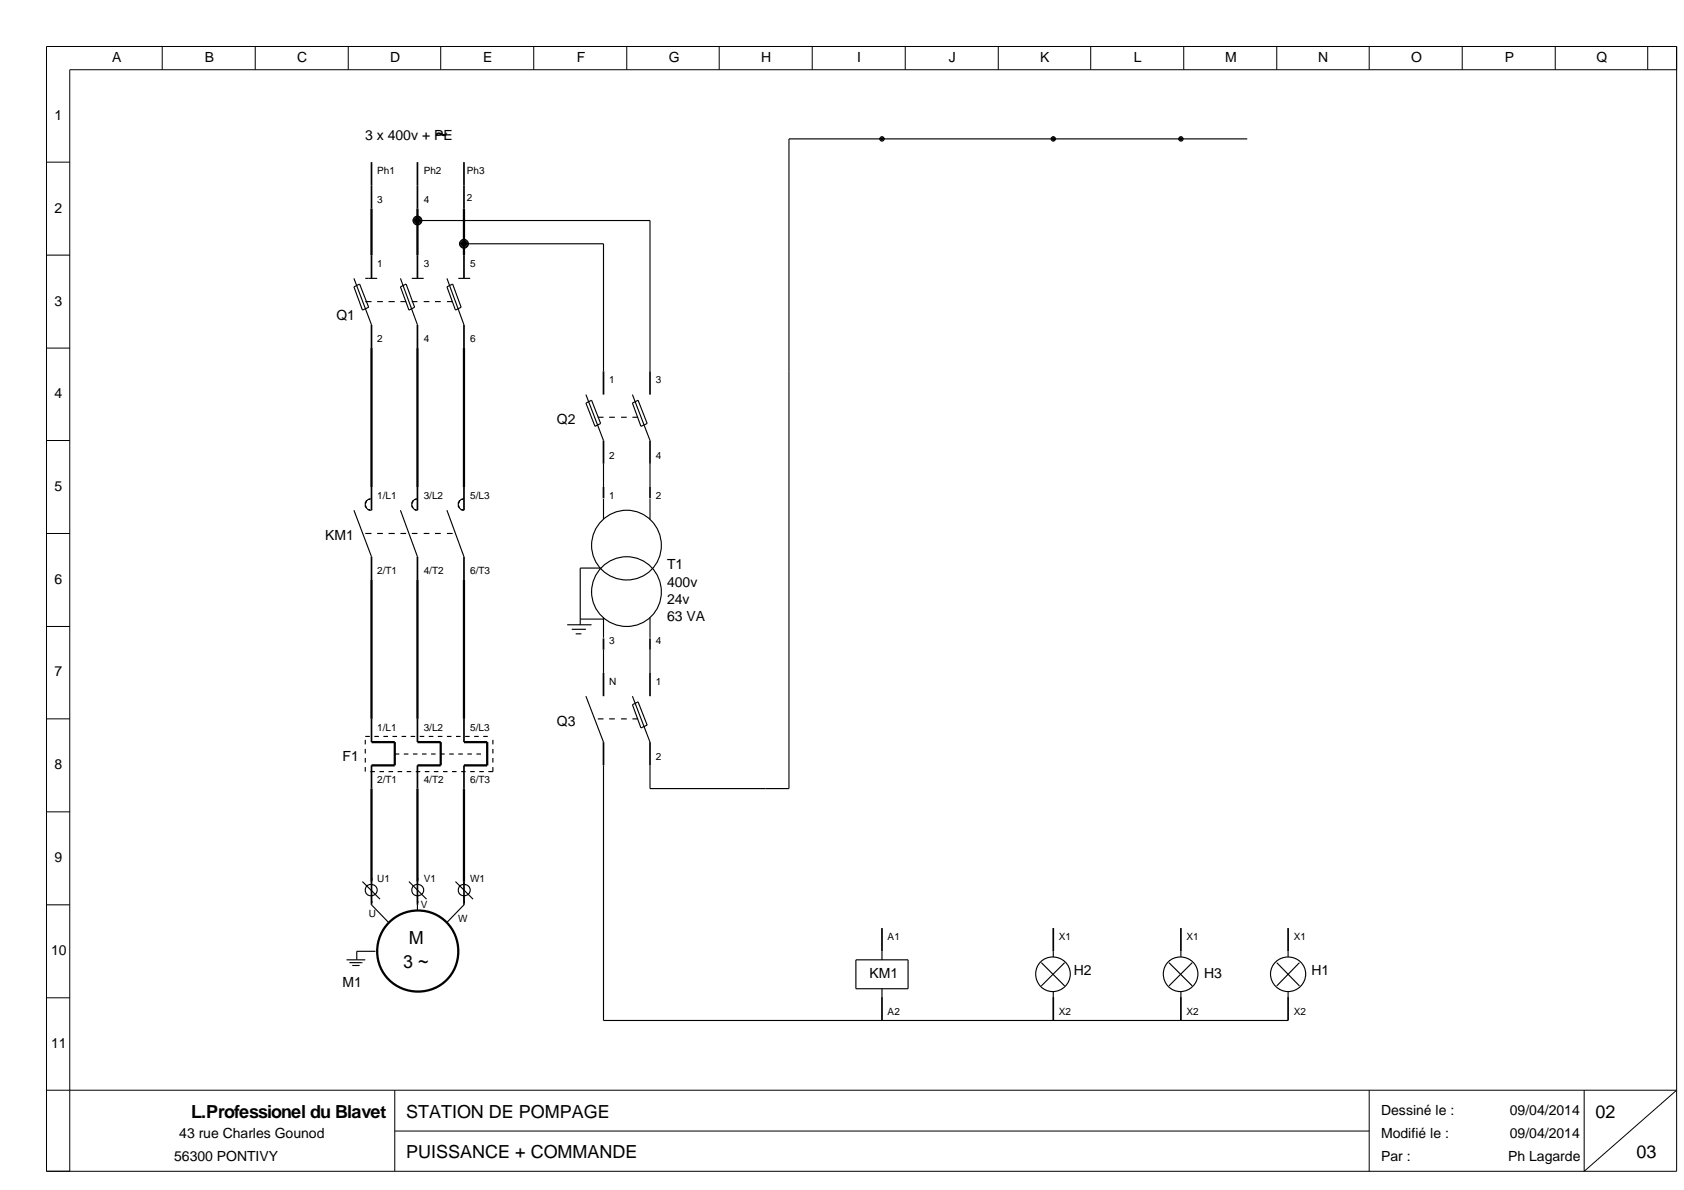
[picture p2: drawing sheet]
<svg xmlns="http://www.w3.org/2000/svg" width="297mm" height="210mm" viewBox="0 0 297 210" stroke-linecap="round" stroke-linejoin="round" font-family="sans-serif">
<g fill="none" stroke="#000" stroke-width=".3">
<path d="M65.5 28.6v8.2M73.6 28.6v8.2M81.8 28.6v8.2M65.5 45v4.1M65.5 57.3v4.1M73.6 45v4.1M73.6 57.3v4.1M81.8 45v4.1M81.8 57.3v4.1M106.4 65.5v4.1M106.4 77.7v4.1M114.6 65.5v4.1"/>
<path d="M114.6 77.7v4.1M65.5 85.9v4.1M65.5 98.2v4.1M73.6 85.9v4.1M73.6 98.2v4.1M81.8 85.9v4.1M81.8 98.2v4.1M106.4 85.9v2M114.6 85.9v2M106.4 112.6v2M106.4 118.7v4.1M114.6 112.6v2"/>
<path d="M114.6 118.7v4.1M65.5 126.8v4.1M65.5 135v4.1M73.6 126.8v4.1M73.6 135v4.1M81.8 126.8v4.1M81.8 135v4.1M106.4 130.9v4.1M114.6 130.9v4.1M65.5 155h.1M65.5 159.1h.1M65.5 155.5v4.1"/>
<path d="M73.6 155h.1M73.6 159.1h.1M73.6 155.5v4.1M81.8 155h.1M81.8 159.1h.1M81.8 155.5v4.1M155.5 163.7v4.1M155.5 175.9v4.1M185.7 163.7v4.1M185.7 175.9v4.1M208.2 163.7v4.1M208.2 175.9v4.1"/>
<path d="M227.1 163.7v4.1M227.1 175.9v4.1"/>
</g>
<g fill="none" stroke="#000" stroke-width=".2">
<path d="M73.6 38.9h41v26.6M219.9 24.5h-80.8v114.6h-24.5v-4.1M62.4 49.1l3.1 8.2M62.4 50.6l1-.5 1.6 4.1-1.1 .5zM64.4 53.2h1.1M64.4 49.1h2.1M66.5 53.2h1M68.5 53.2h1.1M70.6 49.1l3 8.2M70.6 53.2h1M70.6 50.6l1-.5 1.5 4.1-1 .5zM72.6 53.2h1"/>
<path d="M72.6 49.1h2.1M74.7 53.2h1M76.7 53.2h1M78.8 49.1l3 8.2M78.8 53.2h1M78.8 50.6l1-.5 1.5 4.1-1 .5zM80.8 49.1h2.1M81.8 43h24.6v22.5M103.3 69.6l3.1 8.1M103.3 71.1l1-.5 1.6 4.1-1 .5zM105.4 73.6h1M107.4 73.6h1"/>
<path d="M109.5 73.6h1M111.5 69.6l3.1 8.1M111.5 73.6h1M111.5 71.1l1-.5 1.6 4.1-1.1 .5zM62.4 90l3.1 8.2M64.4 94.1h1.1M65.5 88h-.1a1 1 0 0 0-.9 .6 1 1 0 0 0 .2 1.1l.4 .3h.4M66.5 94.1h1M68.5 94.1h1.1M70.6 90l3 8.2M70.6 94.1h1M72.6 94.1h1"/>
<path d="M73.6 88a1 1 0 0 0-.9 .6 1 1 0 0 0 .2 1.1l.4 .3h.3M74.7 94.1h1M76.7 94.1h1M78.8 90l3 8.2M78.8 94.1h1M81.8 88a1 1 0 0 0-.9 .6 1 1 0 0 0 .2 1.1l.4 .3h.3M106.4 81.8v4.1M106.4 88v3.6M114.6 81.8v4.1M114.6 88v3.6M100 110.2h4.3M100.8 111h2.5"/>
<path d="M101.5 111.8h1M102.3 109.2h4.1M105.9 100.2h-3.6v10M106.4 108.9v3.6M106.4 114.6v4.1M114.6 108.9v3.6M114.6 114.6v4.1M64.4 129.9h.8M64.4 130.5v.8M64.4 132.1v.8M64.4 133.7v.8M64.4 135.3v.8"/>
<path d="M65.3 136.1h.8M66 129.9h.8M66.9 136.1h.8M67.6 129.9h.8M68.5 136.1h.8M69.2 129.9h.8M69.6 133h.8M70.1 136.1h.8M70.8 129.9h.8M71.2 133h.8M71.7 136.1h.8M72.4 129.9h.8"/>
<path d="M72.8 133h.8M73.3 136.1h.8M74 129.9h.8M74.4 133h.8M74.9 136.1h.8M75.6 129.9h.8M76 133h.8M76.5 136.1h.8M77.2 129.9h.8M77.6 133h.8M78.1 136.1h.8M78.8 129.9h.8"/>
<path d="M79.2 133h.8M79.7 136.1h.8M80.4 129.9h.8M80.8 133h.8M81.3 136.1h.8M82 129.9h.8M82.4 133h.8M82.9 136.1h.8M83.6 129.9h.8M84 133h.8M84.5 136.1h.8M85.2 129.9h.8"/>
<path d="M86.9 130.5v.8M86.9 132.1v.8M86.9 133.7v.8M86.9 135.3v.8h-.8M103.3 122.8l3.1 8.1M105.4 126.8h1M106.4 135v45h120.7M107.4 126.8h1M109.5 126.8h1M111.5 122.8l3.1 8.1M111.5 126.8h1M111.5 124.3l1-.5 1.6 4.1-1.1 .5z"/>
<path d="M63.9 155.5l3.1 3.1M65.5 159.6l3 3.1M65.5 155v1M65.5 158v1.1M72.1 155.5l3.1 3.1M73.6 156a1 1 0 0 0-1 1 1 1 0 0 0 1 1M73.6 156a1 1 0 0 1 1.1 1 1 1 0 0 1-1.1 1M73.6 155v1M73.6 158v1.1M73.6 159.6v1M80.3 155.5l3.1 3.1M81.8 156a1 1 0 0 0-1 1 1 1 0 0 0 1 1"/>
<path d="M81.8 156a1 1 0 0 1 1.1 1 1 1 0 0 1-1.1 1M81.8 159.6l-3 3.1M81.8 155v1M81.8 158v1.1M61.1 169.3h3.3M61.6 169.8h2.3M62.1 170.3h1.3M66.2 167.8h-3.3v1.5M150.9 169.3h9.2v5.1h-9.2zM155.5 167.8v1.5M155.5 174.4v1.6M183.6 169.8l4.1 4.1"/>
<path d="M185.7 167.8v1M185.7 174.9v1.1M187.7 169.8l-4.1 4.1M206.1 169.8l4.1 4.1M208.2 167.8v1M208.2 174.9v1.1M210.2 169.8l-4.1 4.1M225.1 169.8l4 4.1M227.1 168.8a3.1 3.1 0 0 0-3.1 3 3.1 3.1 0 0 0 3.1 3.1M227.1 168.8a3.1 3.1 0 0 1 3.1 3 3.1 3.1 0 0 1-3.1 3.1M227.1 167.8v1M227.1 174.9v1.1"/>
<path d="M229.1 169.8l-4 4.1"/>
<circle cx="110.5" cy="96.2" r="6.2"/>
<circle cx="110.5" cy="104.4" r="6.2"/>
<circle cx="65.4" cy="157" r="1.03"/>
<circle cx="185.6" cy="171.8" r="3"/>
<circle cx="208.1" cy="171.8" r="3"/>
</g>
<g fill="none" stroke="#000" stroke-width=".4">
<path d="M65.5 36.8v8.2M73.6 36.8v8.2M81.8 36.8v8.2M65.5 61.4v24.5M73.6 61.4v24.5M81.8 61.4v24.5M65.5 102.3v24.5M73.6 102.3v24.5M81.8 102.3v24.5M65.5 130.9h4.1v4.1h-4.1M65.5 139.1v16.4M73.6 130.9h4.1v4.1h-4.1"/>
<path d="M73.6 139.1v16.4M81.8 130.9h4.1v4.1h-4.1M81.8 139.1v16.4"/>
<circle cx="73.7" cy="167.8" r="7.2"/>
</g>
<g fill="#000" stroke="#000" stroke-width=".18">
<path d="M73 38.4l.6-.3-.8 .8zM73.6 38.1a.86 .86 0 0 1 .8 .8zM73.6 39.7l.8-.8a.86 .86 0 0 1-.8 .8zM72.8 38.9l.8 .8a.86 .86 0 0 1-.8-.8z"/>
<path d="M155.3 24.2l.2-.1-.4 .4zM155.5 24.1l.2 .1 .2 .3zM155.9 24.5l-.2 .3-.2 .1zM155.1 24.5l.4 .4-.2-.1z"/>
<path d="M185.5 24.2l.2-.1-.4 .4zM185.7 24.1l.2 .1 .2 .3zM186.1 24.5l-.1 .2-.3 .2zM185.3 24.5l.4 .4-.3-.2z"/>
<path d="M207.9 24.3l.3-.2-.4 .4zM208.2 24.1l.2 .1 .2 .3zM208.2 24.9l.4-.4-.1 .2zM207.8 24.5l.4 .4-.3-.2z"/>
<path d="M81.2 42.5l.6-.3-.8 .8zM81.8 42.2a.86 .86 0 0 1 .8 .8zM81.8 43.8l.8-.8a.86 .86 0 0 1-.8 .8zM81 43l.8 .8a.86 .86 0 0 1-.8-.8z"/>
</g>
<path d="M72.8 38.9l.8-.8 .8 .8-.8 .8zM155.5 24.1l.4 .4-.4 .4-.4-.4zM185.3 24.5l.4-.4 .4 .4-.4 .4zM207.8 24.5l.4-.4 .4 .4-.4 .4zM81.8 42.2l.8 .8-.8 .8-.8-.8z" fill="#000"/>
<g fill="none" stroke="#000" stroke-width=".18">
<path d="M8.2 8.2h287.4v198.4h-287.4zM28.6 8.2v4.1M45 8.2v4.1M61.4 8.2v4.1M77.7 8.2v4.1M94.1 8.2v4.1M110.5 8.2v4.1M126.8 8.2v4.1M143.2 8.2v4.1M159.6 8.2v4.1M176 8.2v4.1M192.3 8.2v4.1"/>
<path d="M208.7 8.2v4.1M225.1 8.2v4.1M241.4 8.2v4.1M257.8 8.2v4.1M274.2 8.2v4.1M290.5 8.2v4.1M295.6 12.3h-283.3v194.3M8.2 28.6h4.1M8.2 45h4.1M8.2 61.4h4.1M8.2 77.7h4.1M8.2 94.1h4.1"/>
<path d="M8.2 110.5h4.1M8.2 126.8h4.1M8.2 143.2h4.1M8.2 159.6h4.1M8.2 176h4.1M8.2 192.3h287.4l-16.3 14.3v-14.3M69.6 192.3v14.3M69.6 199.5h171.8M241.4 192.3v14.3"/>
</g>
<text font-size="3.9" x="76.7" y="25">~</text>
<g font-size="3.2">
<text x="72.1" y="166.6">M</text>
<text x="71.1" y="170.7">3 ~</text>
<text x="33.7" y="197.2">L.Professionel du Blavet</text>
<text x="71.6" y="197.2">STATION DE POMPAGE</text>
<text x="281.3" y="197.2">02</text>
<text x="71.6" y="204.3">PUISSANCE + COMMANDE</text>
<text x="288.5" y="204.3">03</text>
</g>
<g font-size="2.5">
<text x="19.8" y="10.9">A</text>
<text x="36.1" y="10.9">B</text>
<text x="52.4" y="10.9">C</text>
<text x="68.8" y="10.9">D</text>
<text x="85.2" y="10.9">E</text>
<text x="101.7" y="10.9">F</text>
<text x="117.9" y="10.9">G</text>
<text x="134.2" y="10.9">H</text>
<text x="151.1" y="10.9">I</text>
<text x="167.3" y="10.9">J</text>
<text x="183.4" y="10.9">K</text>
<text x="199.9" y="10.9">L</text>
<text x="216" y="10.9">M</text>
<text x="232.4" y="10.9">N</text>
<text x="248.8" y="10.9">O</text>
<text x="265.3" y="10.9">P</text>
<text x="281.5" y="10.9">Q</text>
<text x="9.6" y="21.1">1</text>
<text x="64.4" y="24.7">3 x 400v + PE</text>
<text x="9.6" y="37.5">2</text>
<text x="9.6" y="53.9">3</text>
<text x="59.3" y="56.4">Q1</text>
<text x="9.6" y="70.2">4</text>
<text x="98.2" y="74.8">Q2</text>
<text x="9.6" y="86.6">5</text>
<text x="57.3" y="95.3">KM1</text>
<text x="117.6" y="100.4">T1</text>
<text x="9.6" y="103">6</text>
<text x="117.6" y="103.5">400v</text>
<text x="117.6" y="106.5">24v</text>
<text x="117.6" y="109.6">63 VA</text>
<text x="9.6" y="119.3">7</text>
<text x="98.2" y="128">Q3</text>
<text x="9.6" y="135.7">8</text>
<text x="60.4" y="134.2">F1</text>
<text x="9.6" y="152.1">9</text>
<text x="9" y="168.4">10</text>
<text x="153.3" y="172.5">KM1</text>
<text x="189.3" y="172">H2</text>
<text x="212.3" y="172.5">H3</text>
<text x="231.2" y="172">H1</text>
<text x="60.4" y="174.1">M1</text>
<text x="9" y="184.8">11</text>
<text x="243.5" y="196.6">Dessiné le :</text>
<text x="266.2" y="196.6">09/04/2014</text>
<text x="31.6" y="200.7">43 rue Charles Gounod</text>
<text x="243.5" y="200.7">Modifié le :</text>
<text x="266.2" y="200.7">09/04/2014</text>
<text x="30.7" y="204.7">56300 PONTIVY</text>
<text x="243.5" y="204.7">Par :</text>
<text x="265.9" y="204.7">Ph Lagarde</text>
</g>
<g font-size="1.8">
<text x="66.5" y="30.7">Ph1</text>
<text x="66.5" y="35.9">3</text>
<text x="74.7" y="30.7">Ph2</text>
<text x="74.7" y="35.9">4</text>
<text x="82.3" y="30.7">Ph3</text>
<text x="82.3" y="35.4">2</text>
<text x="66.5" y="47.1">1</text>
<text x="74.7" y="47.1">3</text>
<text x="82.9" y="47.1">5</text>
<text x="66.5" y="60.4">2</text>
<text x="74.7" y="60.4">4</text>
<text x="82.9" y="60.4">6</text>
<text x="107.4" y="67.6">1</text>
<text x="115.6" y="67.6">3</text>
<text x="107.4" y="80.9">2</text>
<text x="115.6" y="80.9">4</text>
<text x="66.5" y="88">1/L1</text>
<text x="74.7" y="88">3/L2</text>
<text x="82.9" y="88">5/L3</text>
<text x="107.4" y="88">1</text>
<text x="115.6" y="88">2</text>
<text x="66.5" y="101.3">2/T1</text>
<text x="74.7" y="101.3">4/T2</text>
<text x="82.9" y="101.3">6/T3</text>
<text x="107.4" y="113.6">3</text>
<text x="115.6" y="113.6">4</text>
<text x="107.4" y="120.8">N</text>
<text x="115.6" y="120.8">1</text>
<text x="66.5" y="129">1/L1</text>
<text x="74.7" y="129">3/L2</text>
<text x="82.9" y="129">5/L3</text>
<text x="115.6" y="134.1">2</text>
<text x="66.5" y="138.2">2/T1</text>
<text x="74.7" y="138.2">4/T2</text>
<text x="82.9" y="138.2">6/T3</text>
<text x="66.5" y="155.6">U1</text>
<text x="74.7" y="155.6">V1</text>
<text x="82.9" y="155.6">W1</text>
<text x="65" y="161.7">U</text>
<text x="74.2" y="160.2">V</text>
<text x="80.8" y="162.7">W</text>
<text x="156.5" y="165.8">A1</text>
<text x="186.7" y="165.8">X1</text>
<text x="209.2" y="165.8">X1</text>
<text x="228.1" y="165.8">X1</text>
<text x="156.5" y="179.1">A2</text>
<text x="186.7" y="179.1">X2</text>
<text x="209.2" y="179.1">X2</text>
<text x="228.1" y="179.1">X2</text>
</g>
</svg>
